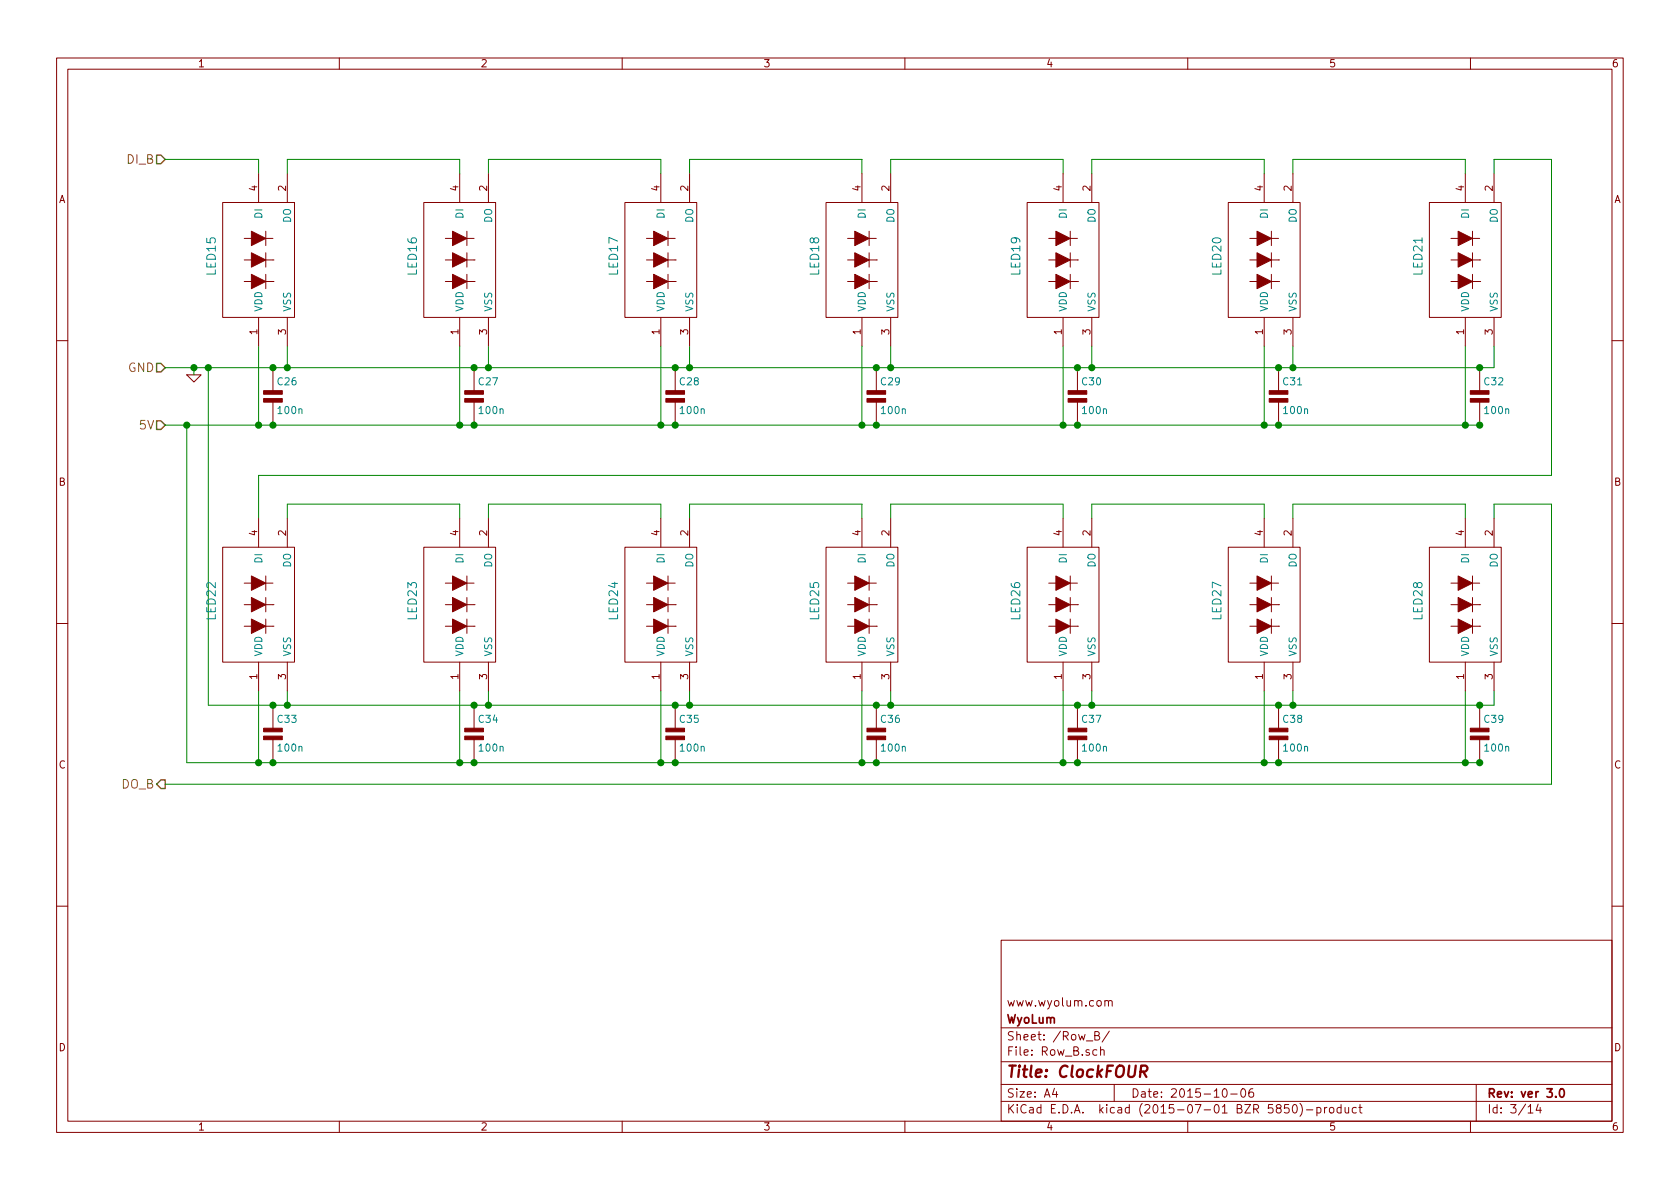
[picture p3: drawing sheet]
EESchema Schematic File Version 2
LIBS:chromogram
LIBS:chromogram-cache
EELAYER 25 0
EELAYER END
$Descr A4 11693 8268
encoding utf-8
Sheet 3 14
Title "ClockFOUR"
Date "2015-10-06"
Rev "ver 3.0"
Comp "WyoLum"
Comment1 "www.wyolum.com"
Comment2 ""
Comment3 ""
Comment4 ""
$EndDescr
Text HLabel 1150 5450 0    60   Output ~ 0
DO_B
Text HLabel 1150 2550 0    60   Input ~ 0
GND
Text HLabel 1150 1100 0    60   Input ~ 0
DI_B
Text HLabel 1150 2950 0    60   Input ~ 0
5V
$Comp
L GND #PWR010
U 1 1
P 1350 2600
F 0 "#PWR010" H 1350 2600 30  0001 C CNN
F 1 "GND" H 1350 2530 30  0001 C CNN
F 2 "" H 1350 2600 60  0001 C CNN
F 3 "" H 1350 2600 60  0001 C CNN
	1    1350 2600
	1    0    0    -1  
$EndComp
$Comp
L C2 C26
U 1 1
P 1900 2750
F 0 "C26" H 1925 2850 50  0000 L CNN
F 1 "100n" H 1925 2650 50  0000 L CNN
F 2 "C4_Pretty:c_0805_led" H 1900 2750 50  0001 C CNN
F 3 "" H 1900 2750 60  0001 C CNN
F 4 "CAP CER 0.1UF 25V 10% X7R 0805" H 1900 2950 60  0001 L CNN "Field4"
F 5 "100n, 25V" H 1900 3050 60  0001 L CNN "Field5"
F 6 "Surface Mount, MLCC" H 1900 3150 60  0001 L CNN "Field6"
F 7 "Kemet" H 1900 3250 60  0001 L CNN "Field7"
F 8 "C0805C104K3RACTU" H 1900 3350 60  0001 L CNN "Field8"
F 9 "Digikey" H 1900 3450 60  0001 L CNN "Field9"
F 10 "399-1168-1-ND" H 1900 3550 60  0001 L CNN "Field10"
F 11 "http://www.digikey.com/product-detail/en/C0805C104K3RACTU/399-1168-1-ND/411443" H 1900 3650 60  0001 L CNN "Field11"
	1    1900 2750
	1    0    0    -1  
$EndComp
Wire Wire Line
	1350 2550 1350 2600
Wire Wire Line
	1150 1100 1800 1100
Wire Wire Line
	1800 1100 1800 1200
Connection ~ 1350 2550
Wire Wire Line
	2000 1200 2000 1100
Wire Wire Line
	2000 1100 3200 1100
Wire Wire Line
	3200 1100 3200 1200
Wire Wire Line
	3400 1200 3400 1100
Wire Wire Line
	3400 1100 4600 1100
Wire Wire Line
	4600 1100 4600 1200
Wire Wire Line
	4800 1200 4800 1100
Wire Wire Line
	4800 1100 6000 1100
Wire Wire Line
	6000 1100 6000 1200
Wire Wire Line
	6200 1200 6200 1100
Wire Wire Line
	6200 1100 7400 1100
Wire Wire Line
	7400 1100 7400 1200
Wire Wire Line
	7600 1200 7600 1100
Wire Wire Line
	7600 1100 8800 1100
Wire Wire Line
	8800 1100 8800 1200
Wire Wire Line
	9000 1200 9000 1100
Wire Wire Line
	9000 1100 10200 1100
Wire Wire Line
	10200 1100 10200 1200
Wire Wire Line
	10400 1200 10400 1100
Wire Wire Line
	10400 1100 10800 1100
Wire Wire Line
	10800 3300 1800 3300
Wire Wire Line
	1800 3300 1800 3600
Wire Wire Line
	2000 3600 2000 3500
Wire Wire Line
	2000 3500 3200 3500
Wire Wire Line
	3200 3500 3200 3600
Wire Wire Line
	3400 3600 3400 3500
Wire Wire Line
	3400 3500 4600 3500
Wire Wire Line
	4600 3500 4600 3600
Wire Wire Line
	4800 3600 4800 3500
Wire Wire Line
	4800 3500 6000 3500
Wire Wire Line
	6000 3500 6000 3600
Wire Wire Line
	6200 3600 6200 3500
Wire Wire Line
	6200 3500 7400 3500
Wire Wire Line
	7400 3500 7400 3600
Wire Wire Line
	7600 3600 7600 3500
Wire Wire Line
	7600 3500 8800 3500
Wire Wire Line
	8800 3500 8800 3600
Wire Wire Line
	9000 3600 9000 3500
Wire Wire Line
	9000 3500 10200 3500
Wire Wire Line
	10200 3500 10200 3600
Wire Wire Line
	10400 3600 10400 3500
Wire Wire Line
	10400 3500 10800 3500
Wire Wire Line
	10800 3500 10800 5450
Wire Wire Line
	10800 5450 1150 5450
Wire Wire Line
	10800 1100 10800 3300
Wire Wire Line
	1150 2550 10400 2550
Wire Wire Line
	10400 2550 10400 2400
Wire Wire Line
	1150 2950 10300 2950
Wire Wire Line
	2000 2400 2000 2550
Connection ~ 2000 2550
Wire Wire Line
	3400 2400 3400 2550
Connection ~ 3400 2550
Wire Wire Line
	4800 2400 4800 2550
Connection ~ 4800 2550
Wire Wire Line
	6200 2400 6200 2550
Connection ~ 6200 2550
Wire Wire Line
	7600 2400 7600 2550
Connection ~ 7600 2550
Wire Wire Line
	9000 2400 9000 2550
Connection ~ 9000 2550
Wire Wire Line
	10200 2950 10200 2400
Wire Wire Line
	8800 2400 8800 2950
Connection ~ 8800 2950
Wire Wire Line
	7400 2400 7400 2950
Connection ~ 7400 2950
Wire Wire Line
	6000 2400 6000 2950
Connection ~ 6000 2950
Wire Wire Line
	4600 2400 4600 2950
Connection ~ 4600 2950
Wire Wire Line
	3200 2400 3200 2950
Connection ~ 3200 2950
Wire Wire Line
	1800 2400 1800 2950
Connection ~ 1800 2950
$Comp
L C2 C27
U 1 1
P 3300 2750
F 0 "C27" H 3325 2850 50  0000 L CNN
F 1 "100n" H 3325 2650 50  0000 L CNN
F 2 "C4_Pretty:c_0805_led" H 3300 2750 50  0001 C CNN
F 3 "" H 3300 2750 60  0001 C CNN
F 4 "CAP CER 0.1UF 25V 10% X7R 0805" H 3300 2950 60  0001 L CNN "Field4"
F 5 "100nF, 25V" H 3300 3050 60  0001 L CNN "Field5"
F 6 "Surface Mount, MLCC" H 3300 3150 60  0001 L CNN "Field6"
F 7 "Kemet" H 3300 3250 60  0001 L CNN "Field7"
F 8 "C0805C104K3RACTU" H 3300 3350 60  0001 L CNN "Field8"
F 9 "Digikey" H 3300 3450 60  0001 L CNN "Field9"
F 10 "399-1168-1-ND" H 3300 3550 60  0001 L CNN "Field10"
F 11 "http://www.digikey.com/product-detail/en/C0805C104K3RACTU/399-1168-1-ND/411443" H 3300 3650 60  0001 L CNN "Field11"
	1    3300 2750
	1    0    0    -1  
$EndComp
$Comp
L C2 C28
U 1 1
P 4700 2750
F 0 "C28" H 4725 2850 50  0000 L CNN
F 1 "100n" H 4725 2650 50  0000 L CNN
F 2 "C4_Pretty:c_0805_led" H 4700 2750 50  0001 C CNN
F 3 "" H 4700 2750 60  0001 C CNN
F 4 "CAP CER 0.1UF 25V 10% X7R 0805" H 4700 2950 60  0001 L CNN "Field4"
F 5 "100n, 25V" H 4700 3050 60  0001 L CNN "Field5"
F 6 "Surface Mount, MLCC" H 4700 3150 60  0001 L CNN "Field6"
F 7 "Kemet" H 4700 3250 60  0001 L CNN "Field7"
F 8 "C0805C104K3RACTU" H 4700 3350 60  0001 L CNN "Field8"
F 9 "Digikey" H 4700 3450 60  0001 L CNN "Field9"
F 10 "399-1168-1-ND" H 4700 3550 60  0001 L CNN "Field10"
F 11 "http://www.digikey.com/product-detail/en/C0805C104K3RACTU/399-1168-1-ND/411443" H 4700 3650 60  0001 L CNN "Field11"
	1    4700 2750
	1    0    0    -1  
$EndComp
$Comp
L C2 C29
U 1 1
P 6100 2750
F 0 "C29" H 6125 2850 50  0000 L CNN
F 1 "100n" H 6125 2650 50  0000 L CNN
F 2 "C4_Pretty:c_0805_led" H 6100 2750 50  0001 C CNN
F 3 "" H 6100 2750 60  0001 C CNN
F 4 "CAP CER 0.1UF 25V 10% X7R 0805" H 6100 2950 60  0001 L CNN "Field4"
F 5 "100nF, 25V" H 6100 3050 60  0001 L CNN "Field5"
F 6 "Surface Mount, MLCC" H 6100 3150 60  0001 L CNN "Field6"
F 7 "Kemet" H 6100 3250 60  0001 L CNN "Field7"
F 8 "C0805C104K3RACTU" H 6100 3350 60  0001 L CNN "Field8"
F 9 "Digikey" H 6100 3450 60  0001 L CNN "Field9"
F 10 "399-1168-1-ND" H 6100 3550 60  0001 L CNN "Field10"
F 11 "http://www.digikey.com/product-detail/en/C0805C104K3RACTU/399-1168-1-ND/411443" H 6100 3650 60  0001 L CNN "Field11"
	1    6100 2750
	1    0    0    -1  
$EndComp
$Comp
L C2 C30
U 1 1
P 7500 2750
F 0 "C30" H 7525 2850 50  0000 L CNN
F 1 "100n" H 7525 2650 50  0000 L CNN
F 2 "C4_Pretty:c_0805_led" H 7500 2750 50  0001 C CNN
F 3 "" H 7500 2750 60  0001 C CNN
F 4 "CAP CER 0.1UF 25V 10% X7R 0805" H 7500 2950 60  0001 L CNN "Field4"
F 5 "100n, 25V" H 7500 3050 60  0001 L CNN "Field5"
F 6 "Surface Mount, MLCC" H 7500 3150 60  0001 L CNN "Field6"
F 7 "Kemet" H 7500 3250 60  0001 L CNN "Field7"
F 8 "C0805C104K3RACTU" H 7500 3350 60  0001 L CNN "Field8"
F 9 "Digikey" H 7500 3450 60  0001 L CNN "Field9"
F 10 "399-1168-1-ND" H 7500 3550 60  0001 L CNN "Field10"
F 11 "http://www.digikey.com/product-detail/en/C0805C104K3RACTU/399-1168-1-ND/411443" H 7500 3650 60  0001 L CNN "Field11"
	1    7500 2750
	1    0    0    -1  
$EndComp
$Comp
L C2 C31
U 1 1
P 8900 2750
F 0 "C31" H 8925 2850 50  0000 L CNN
F 1 "100n" H 8925 2650 50  0000 L CNN
F 2 "C4_Pretty:c_0805_led" H 8900 2750 50  0001 C CNN
F 3 "" H 8900 2750 60  0001 C CNN
F 4 "CAP CER 0.1UF 25V 10% X7R 0805" H 8900 2950 60  0001 L CNN "Field4"
F 5 "100nF, 25V" H 8900 3050 60  0001 L CNN "Field5"
F 6 "Surface Mount, MLCC" H 8900 3150 60  0001 L CNN "Field6"
F 7 "Kemet" H 8900 3250 60  0001 L CNN "Field7"
F 8 "C0805C104K3RACTU" H 8900 3350 60  0001 L CNN "Field8"
F 9 "Digikey" H 8900 3450 60  0001 L CNN "Field9"
F 10 "399-1168-1-ND" H 8900 3550 60  0001 L CNN "Field10"
F 11 "http://www.digikey.com/product-detail/en/C0805C104K3RACTU/399-1168-1-ND/411443" H 8900 3650 60  0001 L CNN "Field11"
	1    8900 2750
	1    0    0    -1  
$EndComp
$Comp
L C2 C32
U 1 1
P 10300 2750
F 0 "C32" H 10325 2850 50  0000 L CNN
F 1 "100n" H 10325 2650 50  0000 L CNN
F 2 "C4_Pretty:c_0805_led" H 10300 2750 50  0001 C CNN
F 3 "" H 10300 2750 60  0001 C CNN
F 4 "CAP CER 0.1UF 25V 10% X7R 0805" H 10300 2950 60  0001 L CNN "Field4"
F 5 "100n, 25V" H 10300 3050 60  0001 L CNN "Field5"
F 6 "Surface Mount, MLCC" H 10300 3150 60  0001 L CNN "Field6"
F 7 "Kemet" H 10300 3250 60  0001 L CNN "Field7"
F 8 "C0805C104K3RACTU" H 10300 3350 60  0001 L CNN "Field8"
F 9 "Digikey" H 10300 3450 60  0001 L CNN "Field9"
F 10 "399-1168-1-ND" H 10300 3550 60  0001 L CNN "Field10"
F 11 "http://www.digikey.com/product-detail/en/C0805C104K3RACTU/399-1168-1-ND/411443" H 10300 3650 60  0001 L CNN "Field11"
	1    10300 2750
	1    0    0    -1  
$EndComp
Connection ~ 10200 2950
$Comp
L C2 C33
U 1 1
P 1900 5100
F 0 "C33" H 1925 5200 50  0000 L CNN
F 1 "100n" H 1925 5000 50  0000 L CNN
F 2 "C4_Pretty:c_0805_led" H 1900 5100 50  0001 C CNN
F 3 "" H 1900 5100 60  0001 C CNN
F 4 "CAP CER 0.1UF 25V 10% X7R 0805" H 1900 5300 60  0001 L CNN "Field4"
F 5 "100nF, 25V" H 1900 5400 60  0001 L CNN "Field5"
F 6 "Surface Mount, MLCC" H 1900 5500 60  0001 L CNN "Field6"
F 7 "Kemet" H 1900 5600 60  0001 L CNN "Field7"
F 8 "C0805C104K3RACTU" H 1900 5700 60  0001 L CNN "Field8"
F 9 "Digikey" H 1900 5800 60  0001 L CNN "Field9"
F 10 "399-1168-1-ND" H 1900 5900 60  0001 L CNN "Field10"
F 11 "http://www.digikey.com/product-detail/en/C0805C104K3RACTU/399-1168-1-ND/411443" H 1900 6000 60  0001 L CNN "Field11"
	1    1900 5100
	1    0    0    -1  
$EndComp
Wire Wire Line
	1450 2550 1450 4900
Wire Wire Line
	1450 4900 10400 4900
Wire Wire Line
	2000 4900 2000 4800
Wire Wire Line
	10400 4900 10400 4800
Connection ~ 2000 4900
Wire Wire Line
	9000 4900 9000 4800
Connection ~ 9000 4900
Wire Wire Line
	7600 4900 7600 4800
Connection ~ 7600 4900
Wire Wire Line
	6200 4900 6200 4800
Connection ~ 6200 4900
Wire Wire Line
	4800 4900 4800 4800
Connection ~ 4800 4900
Wire Wire Line
	3400 4900 3400 4800
Connection ~ 3400 4900
Connection ~ 1900 4900
Connection ~ 7500 2550
Connection ~ 8900 2550
Connection ~ 6100 2550
Connection ~ 6100 2950
Connection ~ 7500 2950
Connection ~ 8900 2950
Connection ~ 10300 2550
Connection ~ 10300 2950
Connection ~ 4700 2550
Connection ~ 4700 2950
Connection ~ 3300 2950
Connection ~ 3300 2550
Connection ~ 1900 2550
Connection ~ 1900 2950
Wire Wire Line
	1300 2950 1300 5300
Wire Wire Line
	1300 5300 10300 5300
Connection ~ 1300 2950
Wire Wire Line
	10200 4800 10200 5300
Connection ~ 1900 5300
Wire Wire Line
	8800 4800 8800 5300
Connection ~ 8800 5300
Wire Wire Line
	7400 4800 7400 5300
Connection ~ 7400 5300
Wire Wire Line
	6000 4800 6000 5300
Connection ~ 6000 5300
Wire Wire Line
	4600 4800 4600 5300
Connection ~ 4600 5300
Wire Wire Line
	3200 4800 3200 5300
Connection ~ 3200 5300
Wire Wire Line
	1800 4800 1800 5300
Connection ~ 1800 5300
$Comp
L C2 C34
U 1 1
P 3300 5100
F 0 "C34" H 3325 5200 50  0000 L CNN
F 1 "100n" H 3325 5000 50  0000 L CNN
F 2 "C4_Pretty:c_0805_led" H 3300 5100 50  0001 C CNN
F 3 "" H 3300 5100 60  0001 C CNN
F 4 "CAP CER 0.1UF 25V 10% X7R 0805" H 3300 5300 60  0001 L CNN "Field4"
F 5 "100n, 25V" H 3300 5400 60  0001 L CNN "Field5"
F 6 "Surface Mount, MLCC" H 3300 5500 60  0001 L CNN "Field6"
F 7 "Kemet" H 3300 5600 60  0001 L CNN "Field7"
F 8 "C0805C104K3RACTU" H 3300 5700 60  0001 L CNN "Field8"
F 9 "Digikey" H 3300 5800 60  0001 L CNN "Field9"
F 10 "399-1168-1-ND" H 3300 5900 60  0001 L CNN "Field10"
F 11 "http://www.digikey.com/product-detail/en/C0805C104K3RACTU/399-1168-1-ND/411443" H 3300 6000 60  0001 L CNN "Field11"
	1    3300 5100
	1    0    0    -1  
$EndComp
$Comp
L C2 C35
U 1 1
P 4700 5100
F 0 "C35" H 4725 5200 50  0000 L CNN
F 1 "100n" H 4725 5000 50  0000 L CNN
F 2 "C4_Pretty:c_0805_led" H 4700 5100 50  0001 C CNN
F 3 "" H 4700 5100 60  0001 C CNN
F 4 "CAP CER 0.1UF 25V 10% X7R 0805" H 4700 5300 60  0001 L CNN "Field4"
F 5 "100nF, 25V" H 4700 5400 60  0001 L CNN "Field5"
F 6 "Surface Mount, MLCC" H 4700 5500 60  0001 L CNN "Field6"
F 7 "Kemet" H 4700 5600 60  0001 L CNN "Field7"
F 8 "C0805C104K3RACTU" H 4700 5700 60  0001 L CNN "Field8"
F 9 "Digikey" H 4700 5800 60  0001 L CNN "Field9"
F 10 "399-1168-1-ND" H 4700 5900 60  0001 L CNN "Field10"
F 11 "http://www.digikey.com/product-detail/en/C0805C104K3RACTU/399-1168-1-ND/411443" H 4700 6000 60  0001 L CNN "Field11"
	1    4700 5100
	1    0    0    -1  
$EndComp
$Comp
L C2 C36
U 1 1
P 6100 5100
F 0 "C36" H 6125 5200 50  0000 L CNN
F 1 "100n" H 6125 5000 50  0000 L CNN
F 2 "C4_Pretty:c_0805_led" H 6100 5100 50  0001 C CNN
F 3 "" H 6100 5100 60  0001 C CNN
F 4 "CAP CER 0.1UF 25V 10% X7R 0805" H 6100 5300 60  0001 L CNN "Field4"
F 5 "100n, 25V" H 6100 5400 60  0001 L CNN "Field5"
F 6 "Surface Mount, MLCC" H 6100 5500 60  0001 L CNN "Field6"
F 7 "Kemet" H 6100 5600 60  0001 L CNN "Field7"
F 8 "C0805C104K3RACTU" H 6100 5700 60  0001 L CNN "Field8"
F 9 "Digikey" H 6100 5800 60  0001 L CNN "Field9"
F 10 "399-1168-1-ND" H 6100 5900 60  0001 L CNN "Field10"
F 11 "http://www.digikey.com/product-detail/en/C0805C104K3RACTU/399-1168-1-ND/411443" H 6100 6000 60  0001 L CNN "Field11"
	1    6100 5100
	1    0    0    -1  
$EndComp
$Comp
L C2 C37
U 1 1
P 7500 5100
F 0 "C37" H 7525 5200 50  0000 L CNN
F 1 "100n" H 7525 5000 50  0000 L CNN
F 2 "C4_Pretty:c_0805_led" H 7500 5100 50  0001 C CNN
F 3 "" H 7500 5100 60  0001 C CNN
F 4 "CAP CER 0.1UF 25V 10% X7R 0805" H 7500 5300 60  0001 L CNN "Field4"
F 5 "100nF, 25V" H 7500 5400 60  0001 L CNN "Field5"
F 6 "Surface Mount, MLCC" H 7500 5500 60  0001 L CNN "Field6"
F 7 "Kemet" H 7500 5600 60  0001 L CNN "Field7"
F 8 "C0805C104K3RACTU" H 7500 5700 60  0001 L CNN "Field8"
F 9 "Digikey" H 7500 5800 60  0001 L CNN "Field9"
F 10 "399-1168-1-ND" H 7500 5900 60  0001 L CNN "Field10"
F 11 "http://www.digikey.com/product-detail/en/C0805C104K3RACTU/399-1168-1-ND/411443" H 7500 6000 60  0001 L CNN "Field11"
	1    7500 5100
	1    0    0    -1  
$EndComp
$Comp
L C2 C38
U 1 1
P 8900 5100
F 0 "C38" H 8925 5200 50  0000 L CNN
F 1 "100n" H 8925 5000 50  0000 L CNN
F 2 "C4_Pretty:c_0805_led" H 8900 5100 50  0001 C CNN
F 3 "" H 8900 5100 60  0001 C CNN
F 4 "CAP CER 0.1UF 25V 10% X7R 0805" H 8900 5300 60  0001 L CNN "Field4"
F 5 "100n, 25V" H 8900 5400 60  0001 L CNN "Field5"
F 6 "Surface Mount, MLCC" H 8900 5500 60  0001 L CNN "Field6"
F 7 "Kemet" H 8900 5600 60  0001 L CNN "Field7"
F 8 "C0805C104K3RACTU" H 8900 5700 60  0001 L CNN "Field8"
F 9 "Digikey" H 8900 5800 60  0001 L CNN "Field9"
F 10 "399-1168-1-ND" H 8900 5900 60  0001 L CNN "Field10"
F 11 "http://www.digikey.com/product-detail/en/C0805C104K3RACTU/399-1168-1-ND/411443" H 8900 6000 60  0001 L CNN "Field11"
	1    8900 5100
	1    0    0    -1  
$EndComp
$Comp
L C2 C39
U 1 1
P 10300 5100
F 0 "C39" H 10325 5200 50  0000 L CNN
F 1 "100n" H 10325 5000 50  0000 L CNN
F 2 "C4_Pretty:c_0805_led" H 10300 5100 50  0001 C CNN
F 3 "" H 10300 5100 60  0001 C CNN
F 4 "CAP CER 0.1UF 25V 10% X7R 0805" H 10300 5300 60  0001 L CNN "Field4"
F 5 "100nF, 25V" H 10300 5400 60  0001 L CNN "Field5"
F 6 "Surface Mount, MLCC" H 10300 5500 60  0001 L CNN "Field6"
F 7 "Kemet" H 10300 5600 60  0001 L CNN "Field7"
F 8 "C0805C104K3RACTU" H 10300 5700 60  0001 L CNN "Field8"
F 9 "Digikey" H 10300 5800 60  0001 L CNN "Field9"
F 10 "399-1168-1-ND" H 10300 5900 60  0001 L CNN "Field10"
F 11 "http://www.digikey.com/product-detail/en/C0805C104K3RACTU/399-1168-1-ND/411443" H 10300 6000 60  0001 L CNN "Field11"
	1    10300 5100
	1    0    0    -1  
$EndComp
Connection ~ 10300 5300
Connection ~ 10300 4900
Connection ~ 8900 5300
Connection ~ 8900 4900
Connection ~ 7500 4900
Connection ~ 7500 5300
Connection ~ 6100 5300
Connection ~ 6100 4900
Connection ~ 4700 4900
Connection ~ 4700 5300
Connection ~ 3300 5300
Connection ~ 3300 4900
Connection ~ 1450 2550
Connection ~ 10200 5300
$Comp
L WS2812B LED15
U 1 1
P 1725 1775
F 0 "LED15" V 1475 1775 60  0000 C CNN
F 1 "WS2812B" V 2125 1775 60  0001 C CNN
F 2 "C4_Pretty:RGB_WS2811B" H 1725 1775 60  0001 C CNN
F 3 "~" H 1725 1775 60  0000 C CNN
	1    1725 1775
	1    0    0    -1  
$EndComp
$Comp
L WS2812B LED16
U 1 1
P 3125 1775
F 0 "LED16" V 2875 1775 60  0000 C CNN
F 1 "WS2812B" V 3525 1775 60  0001 C CNN
F 2 "C4_Pretty:RGB_WS2811B" H 3125 1775 60  0001 C CNN
F 3 "~" H 3125 1775 60  0000 C CNN
	1    3125 1775
	1    0    0    -1  
$EndComp
$Comp
L WS2812B LED17
U 1 1
P 4525 1775
F 0 "LED17" V 4275 1775 60  0000 C CNN
F 1 "WS2812B" V 4925 1775 60  0001 C CNN
F 2 "C4_Pretty:RGB_WS2811B" H 4525 1775 60  0001 C CNN
F 3 "~" H 4525 1775 60  0000 C CNN
	1    4525 1775
	1    0    0    -1  
$EndComp
$Comp
L WS2812B LED18
U 1 1
P 5925 1775
F 0 "LED18" V 5675 1775 60  0000 C CNN
F 1 "WS2812B" V 6325 1775 60  0001 C CNN
F 2 "C4_Pretty:RGB_WS2811B" H 5925 1775 60  0001 C CNN
F 3 "~" H 5925 1775 60  0000 C CNN
	1    5925 1775
	1    0    0    -1  
$EndComp
$Comp
L WS2812B LED19
U 1 1
P 7325 1775
F 0 "LED19" V 7075 1775 60  0000 C CNN
F 1 "WS2812B" V 7725 1775 60  0001 C CNN
F 2 "C4_Pretty:RGB_WS2811B" H 7325 1775 60  0001 C CNN
F 3 "~" H 7325 1775 60  0000 C CNN
	1    7325 1775
	1    0    0    -1  
$EndComp
$Comp
L WS2812B LED20
U 1 1
P 8725 1775
F 0 "LED20" V 8475 1775 60  0000 C CNN
F 1 "WS2812B" V 9125 1775 60  0001 C CNN
F 2 "C4_Pretty:RGB_WS2811B" H 8725 1775 60  0001 C CNN
F 3 "~" H 8725 1775 60  0000 C CNN
	1    8725 1775
	1    0    0    -1  
$EndComp
$Comp
L WS2812B LED21
U 1 1
P 10125 1775
F 0 "LED21" V 9875 1775 60  0000 C CNN
F 1 "WS2812B" V 10525 1775 60  0001 C CNN
F 2 "C4_Pretty:RGB_WS2811B" H 10125 1775 60  0001 C CNN
F 3 "~" H 10125 1775 60  0000 C CNN
	1    10125 1775
	1    0    0    -1  
$EndComp
$Comp
L WS2812B LED22
U 1 1
P 1725 4175
F 0 "LED22" V 1475 4175 60  0000 C CNN
F 1 "WS2812B" V 2125 4175 60  0001 C CNN
F 2 "C4_Pretty:RGB_WS2811B" H 1725 4175 60  0001 C CNN
F 3 "~" H 1725 4175 60  0000 C CNN
	1    1725 4175
	1    0    0    -1  
$EndComp
$Comp
L WS2812B LED23
U 1 1
P 3125 4175
F 0 "LED23" V 2875 4175 60  0000 C CNN
F 1 "WS2812B" V 3525 4175 60  0001 C CNN
F 2 "C4_Pretty:RGB_WS2811B" H 3125 4175 60  0001 C CNN
F 3 "~" H 3125 4175 60  0000 C CNN
	1    3125 4175
	1    0    0    -1  
$EndComp
$Comp
L WS2812B LED24
U 1 1
P 4525 4175
F 0 "LED24" V 4275 4175 60  0000 C CNN
F 1 "WS2812B" V 4925 4175 60  0001 C CNN
F 2 "C4_Pretty:RGB_WS2811B" H 4525 4175 60  0001 C CNN
F 3 "~" H 4525 4175 60  0000 C CNN
	1    4525 4175
	1    0    0    -1  
$EndComp
$Comp
L WS2812B LED25
U 1 1
P 5925 4175
F 0 "LED25" V 5675 4175 60  0000 C CNN
F 1 "WS2812B" V 6325 4175 60  0001 C CNN
F 2 "C4_Pretty:RGB_WS2811B" H 5925 4175 60  0001 C CNN
F 3 "~" H 5925 4175 60  0000 C CNN
	1    5925 4175
	1    0    0    -1  
$EndComp
$Comp
L WS2812B LED26
U 1 1
P 7325 4175
F 0 "LED26" V 7075 4175 60  0000 C CNN
F 1 "WS2812B" V 7725 4175 60  0001 C CNN
F 2 "C4_Pretty:RGB_WS2811B" H 7325 4175 60  0001 C CNN
F 3 "~" H 7325 4175 60  0000 C CNN
	1    7325 4175
	1    0    0    -1  
$EndComp
$Comp
L WS2812B LED27
U 1 1
P 8725 4175
F 0 "LED27" V 8475 4175 60  0000 C CNN
F 1 "WS2812B" V 9125 4175 60  0001 C CNN
F 2 "C4_Pretty:RGB_WS2811B" H 8725 4175 60  0001 C CNN
F 3 "~" H 8725 4175 60  0000 C CNN
	1    8725 4175
	1    0    0    -1  
$EndComp
$Comp
L WS2812B LED28
U 1 1
P 10125 4175
F 0 "LED28" V 9875 4175 60  0000 C CNN
F 1 "WS2812B" V 10525 4175 60  0001 C CNN
F 2 "C4_Pretty:RGB_WS2811B" H 10125 4175 60  0001 C CNN
F 3 "~" H 10125 4175 60  0000 C CNN
	1    10125 4175
	1    0    0    -1  
$EndComp
$EndSCHEMATC
